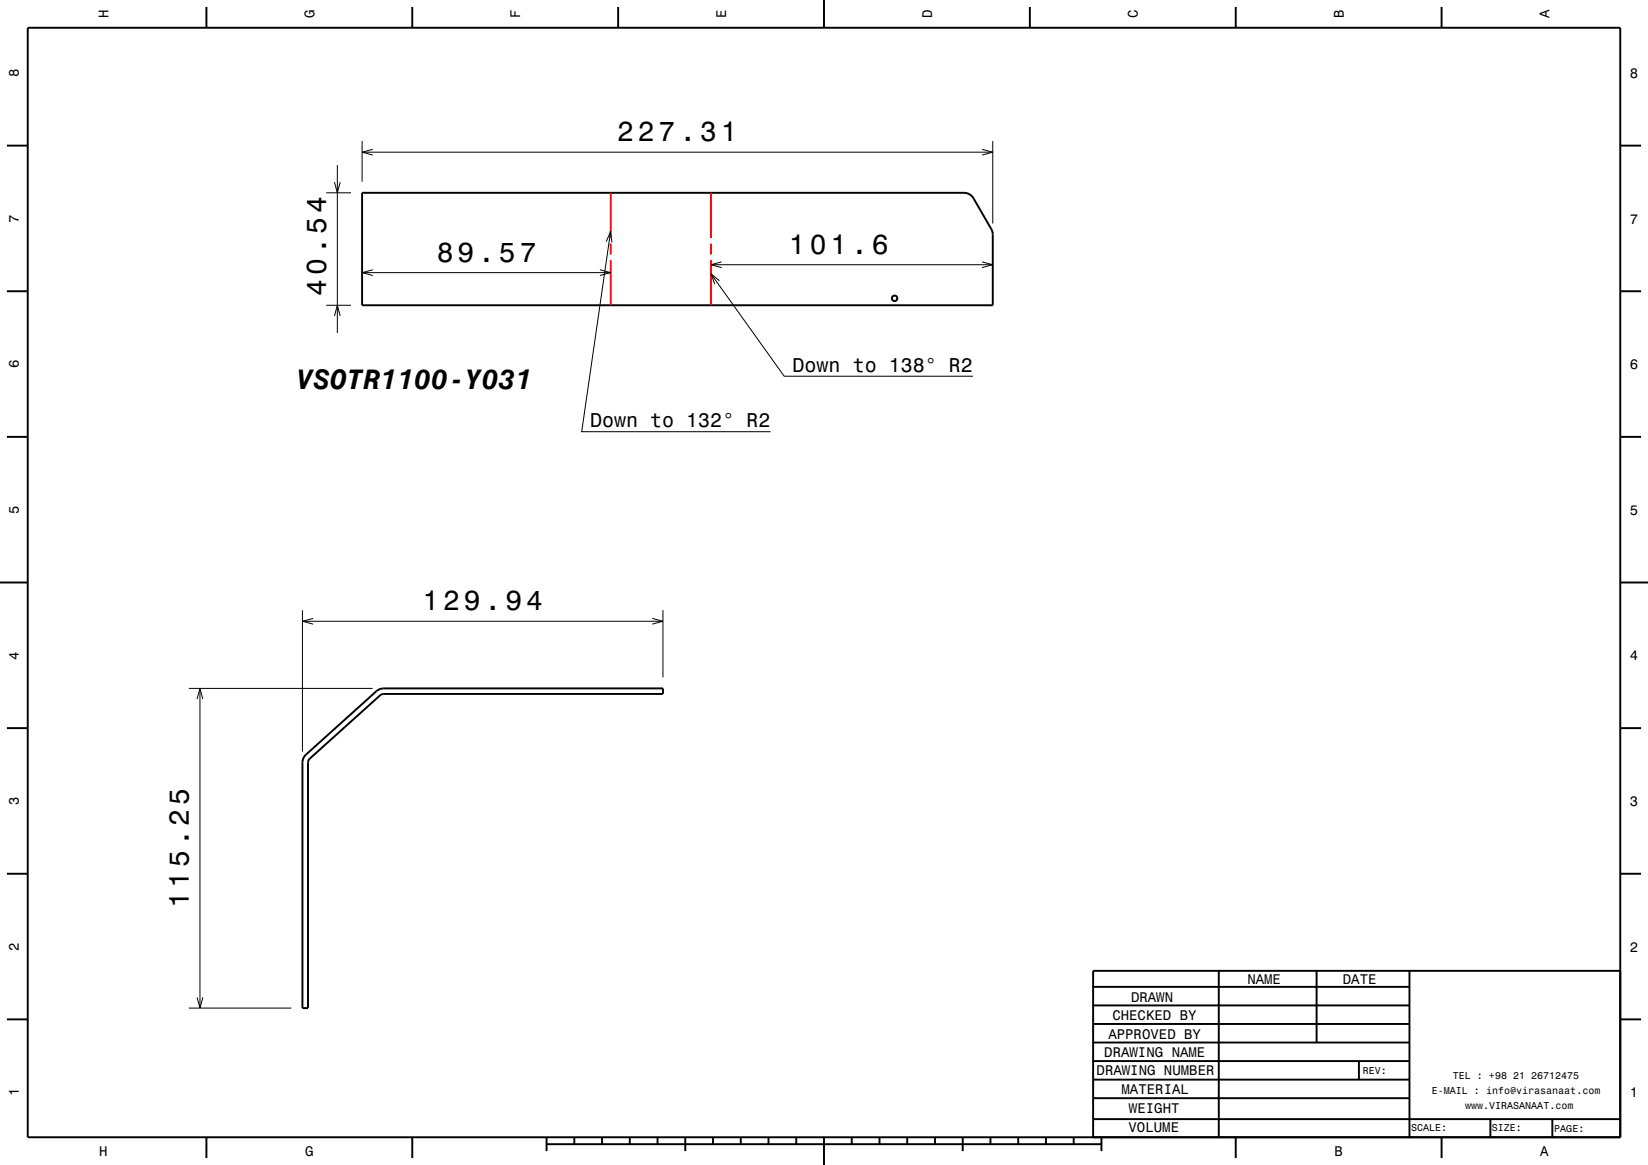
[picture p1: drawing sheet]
<svg xmlns="http://www.w3.org/2000/svg" width="297mm" height="210mm" viewBox="0 0 297 210" stroke-linecap="round" stroke-linejoin="round" font-family="sans-serif">
<g fill="none" stroke="#000" stroke-width=".18">
<path d="M58.8 34.8h4.5M60.3 32.8l.5 2 .5-2M60.8 29.8v30.2M65.3 25.4v7.4M65.3 27.4h113.6M67.2 26.9l-1.9 .5 1.9 .6M177 26.9l1.9 .5-1.9 .6M178.9 25.4v14.9M58.8 55h4.5M60.3 57l.5-2 .5 2M65.3 49.1h44.7M67.2 48.6l-1.9 .5 1.9 .6"/>
<path d="M108.1 48.6l1.9 .5-1.9 .6M109.3 43.6l.7-1.9 .3 2M110 41.7l-5.2 36.1h34.1M128.1 49.3l13.2 18.5h34.1M128.1 47.7h50.8M129.7 50.6l-1.6-1.3 .7 1.9M130 47.2l-1.9 .5 1.9 .5M177 47.2l1.9 .5-1.9 .5M54.5 110v25.5M54.5 112h65M56.4 111.5l-1.9 .5 1.9 .5M117.5 111.5l2 .5-2 .5"/>
<path d="M119.5 110v12.1M34 124.1h33.2M35.5 126l.5-1.9 .6 1.9M36 124.1v57.6M35.5 179.8l.5 1.9 .6-1.9M34 181.7h18.5"/>
</g>
<g fill="none" stroke="#000" stroke-width=".35">
<path d="M5 5h287v200h-287zM37.2 1.3v3.7M74.3 1.3v3.7M111.4 1.3v3.7M148.5 0v5M185.6 1.3v3.7M222.7 1.3v3.7M259.8 1.3v3.7M1.2 26.3h3.8M65.3 34.8h108.4a2 2 0 0 1 1.8 1l3.2 5.5 .2 .7v13h-113.6zM292 26.3h3.8M1.2 52.5h3.8"/>
<path d="M292 52.5h3.8M1.2 78.8h3.8M292 78.8h3.8M0 105h5M292 105h5M1.2 131.3h3.8M55 136.2l12.8-11.6 .9-.4 50.8-.1v1h-50.6l-.4 .2-12.7 11.4-.3 .8v44.2h-1v-44.2l.1-.7zM292 131.3h3.8M1.2 157.5h3.8M292 157.5h3.8M197 177.9h57M219.6 174.9v30"/>
<path d="M237.3 175v12.9M254 175v30M292 175h-95v30M1.2 183.8h3.8M197 181.2h57M197 184.6h57M197 187.9h57M197 191.3h57M197 194.6h57M197 198h57M244.9 191.3v3.3M292 183.8h3.8"/>
<path d="M37.2 205v3.8M74.3 205v3.8M98.5 206.3h100M98.5 205v2.5M103.5 205v1.3M108.5 205v1.3M113.5 205v1.3M118.5 205v1.3M123.5 205v2.5M128.5 205v1.3M133.5 205v1.3M138.5 205v1.3"/>
<path d="M143.5 205v1.3M148.5 205v5M153.5 205v1.3M158.5 205v1.3M163.5 205v1.3M168.5 205v1.3M173.5 205v2.5M178.5 205v1.3M183.5 205v1.3M188.5 205v1.3M193.5 205v1.3M197 201.7h95"/>
<path d="M198.5 205v2.5M222.7 205v3.8M259.8 205v3.8M268.6 201.7v3.3M279.8 201.8v3.2"/>
<circle cx="161.2" cy="53.8" r=".5"/>
</g>
<path d="M110 34.8v8.1M128.1 34.8v8.1M110 43.9v2M110 46.9v8.1M128.1 43.9v2M128.1 46.9v8.1" fill="none" stroke="#f00" stroke-width=".35"/>
<g font-size="5">
<text x="111.2" y="25.4">227.31</text>
<text x="78.7" y="47.1">89.57</text>
<text x="142.2" y="45.7">101.6</text>
<text x="58.8" y="53.3" transform="rotate(-90 58.8 53.3)">40.54</text>
<text x="53.4" y="70.1">VSOTR1100-Y031</text>
<text x="76.1" y="110">129.94</text>
<text x="34" y="163.8" transform="rotate(-90 34 163.8)">115.25</text>
</g>
<g font-size="3.6">
<text x="142.8" y="67">Down to 138° R2</text>
<text x="106.3" y="77">Down to 132° R2</text>
</g>
<g font-size="2.5">
<text x="19.6" y="3.3" transform="rotate(-90 19.6 3.3)">H</text>
<text x="56.7" y="3.3" transform="rotate(-90 56.7 3.3)">G</text>
<text x="93.8" y="3.3" transform="rotate(-90 93.8 3.3)">F</text>
<text x="130.9" y="3.3" transform="rotate(-90 130.9 3.3)">E</text>
<text x="168" y="3.3" transform="rotate(-90 168 3.3)">D</text>
<text x="205.1" y="3.3" transform="rotate(-90 205.1 3.3)">C</text>
<text x="242.2" y="3.3" transform="rotate(-90 242.2 3.3)">B</text>
<text x="279.3" y="3.3" transform="rotate(-90 279.3 3.3)">A</text>
<text x="3.4" y="13.9" transform="rotate(-90 3.4 13.9)">8</text>
<text x="293.7" y="14">8</text>
<text x="3.4" y="40.1" transform="rotate(-90 3.4 40.1)">7</text>
<text x="293.7" y="40.3">7</text>
<text x="3.4" y="66.4" transform="rotate(-90 3.4 66.4)">6</text>
<text x="293.7" y="66.5">6</text>
<text x="3.4" y="92.6" transform="rotate(-90 3.4 92.6)">5</text>
<text x="293.7" y="92.8">5</text>
<text x="3.4" y="118.9" transform="rotate(-90 3.4 118.9)">4</text>
<text x="293.7" y="119">4</text>
<text x="3.4" y="145.1" transform="rotate(-90 3.4 145.1)">3</text>
<text x="293.7" y="145.3">3</text>
<text x="3.4" y="171.4" transform="rotate(-90 3.4 171.4)">2</text>
<text x="293.7" y="171.5">2</text>
<text x="224.8" y="177.3">NAME</text>
<text x="242" y="177.3">DATE</text>
<text x="200.5" y="183.9">CHECKED BY</text>
<text x="203.8" y="180.5">DRAWN</text>
<text x="199" y="190.6">DRAWING NAME</text>
<text x="199.7" y="187.2">APPROVED BY</text>
<text x="3.4" y="197.6" transform="rotate(-90 3.4 197.6)">1</text>
<text x="197.6" y="193.8">DRAWING NUMBER</text>
<text x="202.1" y="197.2">MATERIAL</text>
<text x="293.7" y="197.8">1</text>
<text x="203.5" y="200.6">WEIGHT</text>
<text x="17.9" y="208.4">H</text>
<text x="55" y="208.4">G</text>
<text x="203.4" y="204.1">VOLUME</text>
<text x="240.5" y="208.4">B</text>
<text x="277.6" y="208.4">A</text>
</g>
<g font-size="1.8">
<text x="245.6" y="193.6">REV:</text>
<text x="258" y="197.2">E-MAIL : info@virasanaat.com</text>
<text x="261.8" y="194.6">TEL : +98 21 26712475</text>
<text x="254.3" y="203.9">SCALE:</text>
<text x="264" y="199.9">www.VIRASANAAT.com</text>
<text x="268.8" y="203.9">SIZE:</text>
<text x="280.1" y="204">PAGE:</text>
</g>
</svg>
